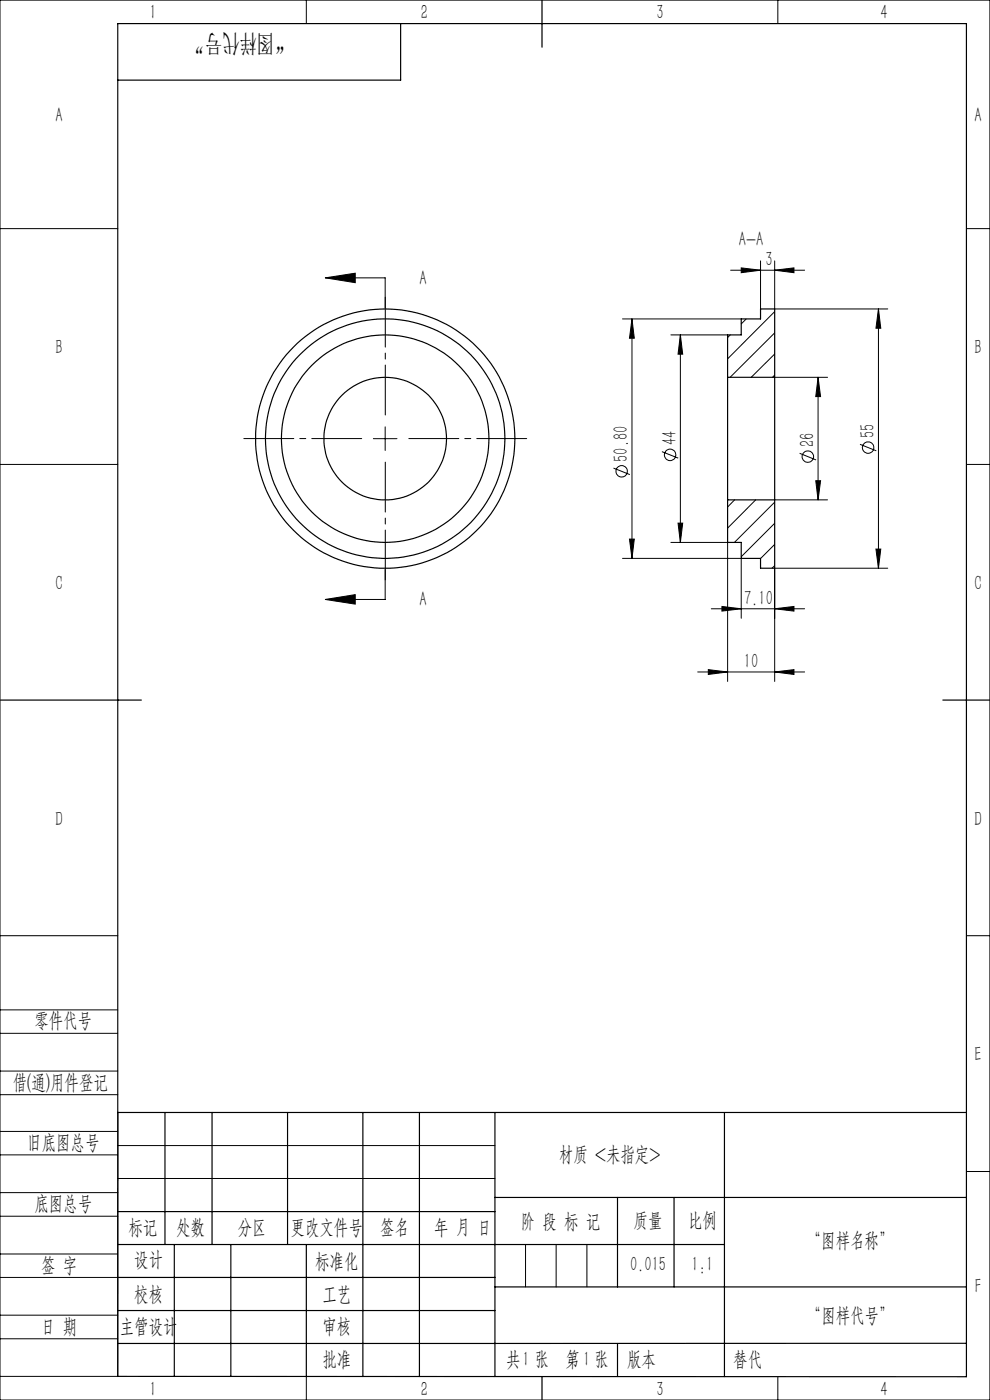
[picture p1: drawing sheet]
<svg xmlns="http://www.w3.org/2000/svg" width="210mm" height="297mm" viewBox="0 0 210 297" stroke-linecap="round" stroke-linejoin="round" font-family="sans-serif">
<g fill="none" stroke="#000" stroke-width=".21">
<path d="M0 0h210v297h-210zM65 0v5M165 0v5M0 48.5h25M69 58.9h12.7v6.4M69 58.9l6.4-.9v2zM155 57.3h15.7M157.2 56.8l4.1 .5-4.1 .6zM161.3 55.3v10.2M164.3 57.3l4.1-.5v1.1zM164.3 55.3v10.2h24M205 48.5h5"/>
<path d="M132 67.7h25.2M134.1 67.7v50.8M134.1 67.7l.4 4.1h-1zM142.3 71h12M144.3 71v44.1M144.3 71l.5 4.1h-1zM154.9 71l-.6 .6M158.3 67.7l-1.1 1M164.3 66.1l-10 10M164.3 70.6l-9.4 9.4M164.3 75.1l-5 4.9M164.3 79.6l-.4 .4"/>
<path d="M186.3 65.5v55M186.3 65.5l.5 4.1h-1zM0 98.5h25M79.2 93.1h5M81.7 90.6v5M130.1 99.3l3.5 1.4M140.4 95.8l3.5 1.4M164.3 80h11.2M169.6 96.2l3.5 1.4M173.5 80v26M173.5 80l.6 4.1h-1.1zM182.4 94.3l3.5 1.3"/>
<path d="M205 98.5h5M132 118.5h25.2v12.7M133.5 114.4h1l-.4 4.1zM142.3 115.1h12v29.5M143.8 111h1l-.5 4.1zM155.8 106l-1.5 1.6M160.3 106l-6 6M164.3 106h11.2M164.3 106.5l-8.5 8.6M164.3 111l-7.1 7.1M164.3 115.5l-3 3M173 102h1.1l-.6 4z"/>
<path d="M185.8 116.5h1l-.5 4zM69 127.2l6.4-1.1v2.1zM81.7 120.8v6.4h-12.7M150.9 129.1h19.8M153.1 128.7l4.1 .4-4.1 .5zM164.3 129.1l4.1-.4v.9zM164.3 120l-.5 .5M188.3 120.5h-24v24.1M148 142.6h22.7M150.2 142.1l4.1 .5-4.1 .5zM164.3 142.6l4.1-.5v1zM0 198.5h25"/>
<path d="M205 198.5h5M0 214.2h25M0 219.2h25M0 232.2h25M0 227.2h25M25 236v56h-25M0 245h25M0 240h25M0 258h25M0 253h25M25 243h80M25 250h80"/>
<path d="M205 248.5h5M0 271h25M0 266h25M0 279h25M111.5 264v9M118 264v9M124.5 264v9M0 284h25M65 292.1v4.9M153.7 292h.1M165 292v5"/>
<circle cx="131.9" cy="100" r="1.22"/>
<circle cx="142.2" cy="96.5" r="1.21"/>
<circle cx="171.4" cy="96.9" r="1.2"/>
<circle cx="184.1" cy="95" r="1.22"/>
</g>
<path d="M76.7 93h-25M81.7 88v-25M81.7 98v25M86.7 93h25" fill="none" stroke="#000" stroke-width=".21" stroke-dasharray="30.5 1.3 1.3 1.3" stroke-dashoffset="19.9"/>
<g fill="none" stroke="#000" stroke-width=".25">
<path d="M85 5v12h-60M115 0v10M154.3 80v26M154.3 80v-9h2.9v-3.3h4.1v-2.2h3v14.5M154.3 80h10M164.3 80v26M154.3 106v9.1h2.9v3.4h4.1v2h3v-14.5M154.3 106h10M0 148.5h30M200 148.5h10M25 236h180M35 236v28"/>
<path d="M45 236v28M61 236v28M77 236v56M89 236v56M105 236v56M153.7 236v56M25 257h80M105 254h100M131 254v19M143 254v19M25 264h128.7M25 271h80"/>
<path d="M25 278h80M37 264v28M49 264v28M65 264.1v28M105 273h100M25 292l180 .1v-287.1h-180v287M115 292v5M131 285v7M205 285h-180"/>
<circle cx="81.7" cy="93" r="25.4"/>
<circle cx="81.7" cy="93.1" r="27.5"/>
<circle cx="81.7" cy="93.1" r="22"/>
<circle cx="81.7" cy="93.1" r="13"/>
</g>
<g fill="#000">
<path d="M69 58.9l6.4-.9v2zM69 127.2l6.4-1.1v2.1z"/>
<path d="M157.2 56.8l4.1 .5-4.1 .6zM164.3 57.3l4.1-.5v1.1zM153.1 128.7l4.1 .4-4.1 .5zM164.3 129.1l4.1-.4v.9zM150.2 142.1l4.1 .5-4.1 .5zM164.3 142.6l4.1-.5v1z"/>
<path d="M144.3 71l.5 4.1h-1zM143.8 111h1l-.5 4.1zM134.1 67.7l.4 4.1h-1zM133.5 114.4h1l-.4 4.1zM186.3 65.5l.5 4.1h-1zM185.8 116.5h1l-.5 4zM173.5 80l.6 4.1h-1.1zM173 102h1.1l-.6 4z"/>
</g>
<text font-size="5.2" x="61.8" y="7.3" transform="rotate(-180 61.8 7.3)">“图样代号”</text>
<g font-size="4.4">
<text x="31.7" y="4.1">1</text>
<text x="89.2" y="4.1">2</text>
<text x="139.2" y="4.1">3</text>
<text x="186.7" y="4.1">4</text>
<text x="11.7" y="25.9">A</text>
<text x="206.7" y="25.9">A</text>
<text x="156.7" y="52.3">A-A</text>
<text x="162.4" y="56.4">3</text>
<text x="89" y="60.4">A</text>
<text x="11.7" y="75.1">B</text>
<text x="206.7" y="75.1">B</text>
<text x="143.5" y="94.5" transform="rotate(-90 143.5 94.5)">44</text>
<text x="172.7" y="94.8" transform="rotate(-90 172.7 94.8)">26</text>
<text x="185.5" y="92.9" transform="rotate(-90 185.5 92.9)">55</text>
<text x="133.2" y="98" transform="rotate(-90 133.2 98)">50.80</text>
<text x="11.7" y="125.1">C</text>
<text x="206.7" y="125.1">C</text>
<text x="89" y="128.6">A</text>
<text x="157.8" y="128.3">7.10</text>
<text x="157.8" y="141.7">10</text>
<text x="11.7" y="175.1">D</text>
<text x="206.7" y="175.1">D</text>
<text x="7.3" y="217.9">零件代号</text>
<text x="206.7" y="225.1">E</text>
<text x="2.7" y="231">借(通)用件登记</text>
<text x="5.8" y="243.7">旧底图总号</text>
<text x="118.6" y="246.2">材质 &lt;未指定&gt;</text>
<text x="7.3" y="256.7">底图总号</text>
<text x="27.2" y="261.8">标记</text>
<text x="37.3" y="261.8">处数</text>
<text x="50.5" y="261.8">分区</text>
<text x="61.7" y="261.8">更改文件号</text>
<text x="80.6" y="261.8">签名</text>
<text x="92.1" y="261.8">年 月 日</text>
<text x="110.5" y="260.4">阶 段 标 记</text>
<text x="134.4" y="260.3">质量</text>
<text x="145.9" y="260.3">比例</text>
<text x="8.7" y="269.8">签 字</text>
<text x="28.5" y="268.7">设计</text>
<text x="66.9" y="269">标准化</text>
<text x="133.6" y="269.7">0.015</text>
<text x="146.7" y="269.7">1:1</text>
<text x="171.2" y="264.6">“图样名称”</text>
<text x="28.5" y="275.9">校核</text>
<text x="68.4" y="275.9">工艺</text>
<text x="206.8" y="274.4">F</text>
<text x="171.2" y="280.6">“图样代号”</text>
<text x="8.7" y="282.8">日 期</text>
<text x="25.4" y="282.8">主管设计</text>
<text x="68.4" y="282.8">审核</text>
<text x="68.4" y="289.9">批准</text>
<text x="107.3" y="289.9">共 张</text>
<text x="110.8" y="289.9">1</text>
<text x="120" y="289.9">第 张</text>
<text x="123.7" y="289.9">1</text>
<text x="133" y="289.9">版本</text>
<text x="155.6" y="289.9">替代</text>
<text x="31.7" y="296.1">1</text>
<text x="89.2" y="296.1">2</text>
<text x="139.2" y="296.1">3</text>
<text x="186.7" y="296.1">4</text>
</g>
</svg>
